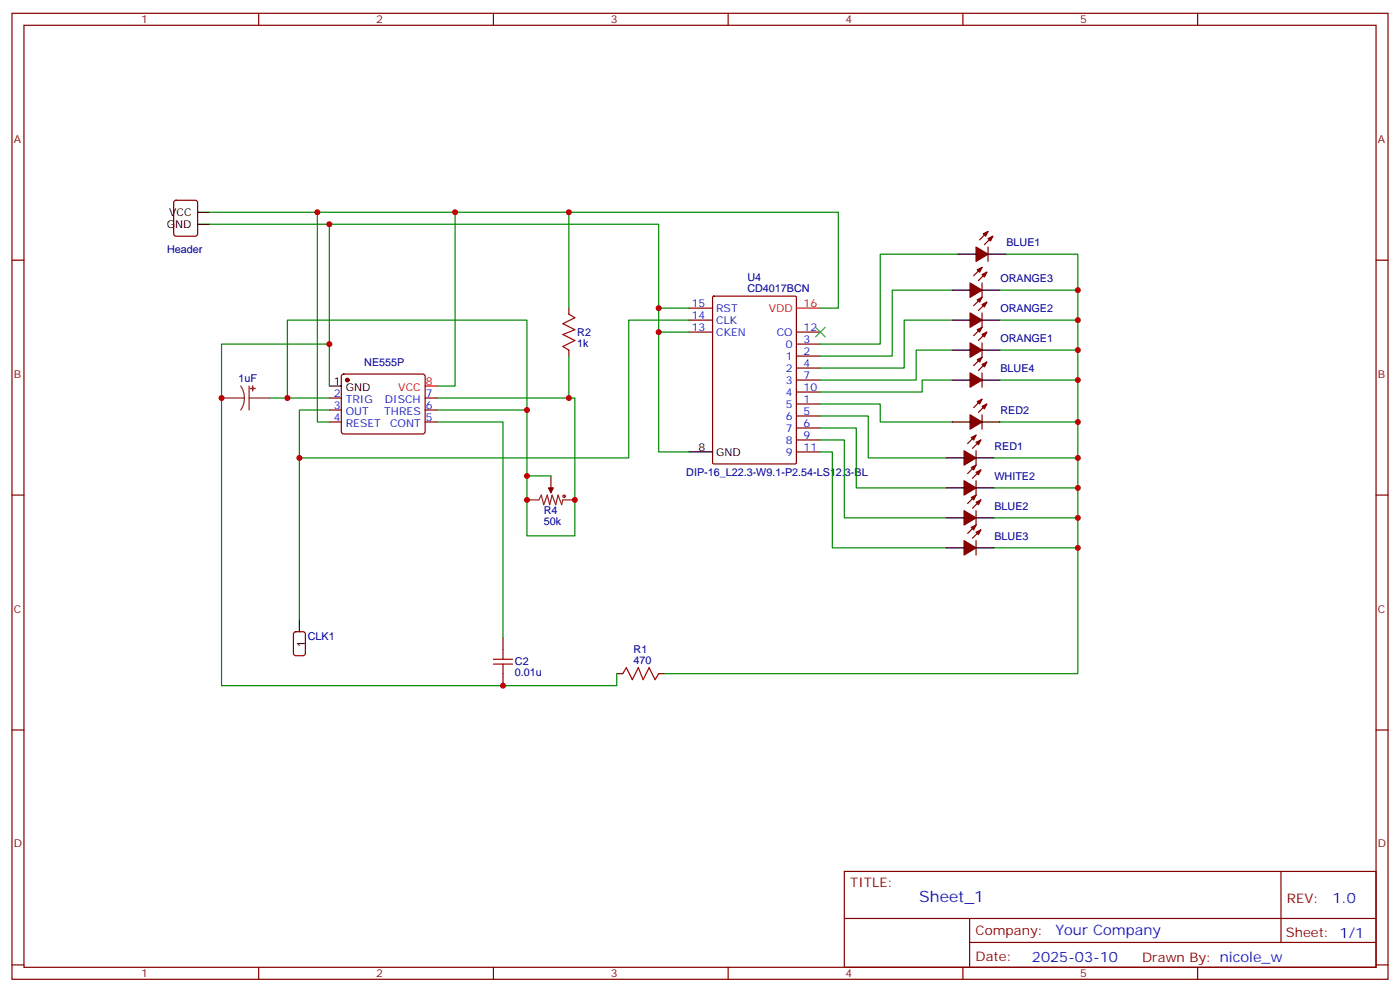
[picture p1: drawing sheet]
<svg xmlns="http://www.w3.org/2000/svg" width="412mm" height="292mm" viewBox="0 0 412 292" stroke-linecap="round" stroke-linejoin="round" font-family="sans-serif">
<g fill="none" stroke="#870000" stroke-width=".35">
<path d="M3.5 3.9h405.4v284.4h-405.4zM7.1 7.4h398.2v277.3h-398.2zM76.2 3.9v3.5M145.3 3.9v3.5M214.5 3.9v3.5M283.6 3.9v3.5M352.8 3.9v3.5M51.4 59.2l.5-.3h5.6l.7 .5v9.4l-.5 .7h-5.8l-.7-.4v-9.4zM3.5 76.6h3.6M289.3 78.7l-2.5 2.5M291 72.7v4.2M291 68.1l-2.4 2.5"/>
<path d="M292.5 69.5l-2.5 2.5M405.3 76.6h3.6M167.6 90.7v1.8M202.8 97.8h7.1M202.8 90.7h7.1M202.8 94.2h7.1M210 87.3l.3-.1h23.9l.3 .1 .1 48.9-.2 .3-24.1 .1-.3-.2zM234.6 97.8h7.1M289.3 83.3v4.2l-2.5 2.5M289.3 92.1v4.2l-2.5 2.5M290.7 97.8l-2.5 2.4M290.7 88.9l-2.5 2.5"/>
<path d="M290.7 80.1l-2.5 2.5M97 117.2h3.5M100.8 110.3l.4-.2h23.3l.5 .2 .2 .5v16.5l-.7 .4h-23.5l-.5-.7v-16.2zM125.2 117.2h3.6M167.6 103v1.8M234.6 118.9h7.1M234.6 104.8h7.1M234.6 101.3h7.1M234.6 108.3h7.1M234.6 111.9h7.1M234.6 115.4h7.1M289.3 100.9v4.3l-2.5 2.4"/>
<path d="M289.3 109.7v4.3M289.3 117.5l-2.5 2.5M290.7 106.6l-2.5 2.4M290.7 118.9l-2.5 2.5M97 120.7h3.5M97 124.2h3.5M125.2 120.7h3.6M125.2 124.2h3.6M234.6 122.4h7.1M234.6 126h7.1M234.6 129.5h7.1M234.6 133h7.1"/>
<path d="M287.5 132.7v4.2l-2.5 2.5M287.5 128.1l-2.5 2.5M288.9 138.3l-2.4 2.5M288.9 129.5l-2.4 2.5M289.3 122.1v4.2M3.5 145.7h3.6M162.3 140.1v3.5M287.5 141.5v4.2l-2.5 2.5M287.5 150.3v4.3l-2.5 2.4M287.5 159.1v4.3M288.9 147.1l-2.4 2.5M288.9 156l-2.4 2.4"/>
<path d="M405.3 145.7h3.6M148.2 187.7v3.5M148.2 198.3v3.5M181.7 198.3h1.7M194 198.3h1.8M3.5 214.9h3.6M405.3 214.9h3.6M248.7 256.5h156.6v28.2h-156.6zM377.3 256.5v20.9M248.7 270.4h156.5M285.6 277.4h119.6M285.6 270.4v14.1"/>
<path d="M3.5 284h3.6M76.2 284.7v3.6M145.3 284.7v3.6M214.5 284.7v3.6M283.6 284.7v3.6M352.8 284.7v3.6M405.3 284h3.6"/>
</g>
<g fill="#870000" stroke="#870000" stroke-width=".35">
<path d="M161.6 143.6h1.4l-.7 1.4z"/>
<path d="M289.6 68.8l1.4-.7-.7 1.4z"/>
<path d="M291 70.2l1.5-.7-.8 1.4z"/>
<path d="M287.5 72.7l3.5 2.1-3.5 2.1z"/>
<path d="M287.9 97l1.4-.7-.7 1.5z"/>
<path d="M289.3 98.5l1.4-.7-.7 1.4z"/>
<path d="M285.8 100.9l3.5 2.1-3.5 2.2z"/>
<path d="M286.1 146.4l1.4-.7-.7 1.4z"/>
<path d="M287.5 147.8l1.4-.7-.7 1.5z"/>
<path d="M284 150.3l3.5 2.1-3.5 2.2z"/>
<path d="M286.1 137.6l1.4-.7-.7 1.4z"/>
<path d="M287.5 139l1.4-.7-.7 1.4z"/>
<path d="M284 141.5l3.5 2.1-3.5 2.1z"/>
<path d="M286.1 155.3l1.4-.7-.7 1.4z"/>
<path d="M287.5 156.7l1.4-.7-.7 1.4z"/>
<path d="M284 159.1l3.5 2.2-3.5 2.1z"/>
<path d="M287.9 105.9l1.4-.7-.7 1.4z"/>
<path d="M289.3 107.3l1.4-.7-.7 1.4z"/>
<path d="M285.8 109.7l3.5 2.2-3.5 2.1z"/>
<path d="M287.9 88.2l1.4-.7-.7 1.4z"/>
<path d="M289.3 89.6l1.4-.7-.7 1.4z"/>
<path d="M285.8 92.1l3.5 2.1-3.5 2.1z"/>
<path d="M287.9 79.4l1.4-.7-.7 1.4z"/>
<path d="M289.3 80.8l1.4-.7-.7 1.4z"/>
<path d="M285.8 83.3l3.5 2.1-3.5 2.1z"/>
<path d="M286.1 128.8l1.4-.7-.7 1.4z"/>
<path d="M287.5 130.2l1.4-.7-.7 1.4z"/>
<path d="M284 132.7l3.5 2.1-3.5 2.1z"/>
<path d="M287.9 118.2l1.4-.7-.7 1.4z"/>
<path d="M289.3 119.6l1.4-.7-.7 1.4z"/>
<path d="M285.8 122.1l3.5 2.1-3.5 2.1z"/>
<circle cx="102.3" cy="111.9" r=".53"/>
</g>
<g fill="none" stroke="#000" stroke-width=".35">
<path d="M58.2 66h3.5M58.2 62.5h3.5M282.2 74.8h5.3M291 74.8h5.3M280.5 94.2h5.3M280.5 85.4h5.3M289.3 94.2h5.3M289.3 85.4h5.3M97 113.6h3.5M280.5 103h5.3M280.5 111.9h5.3M289.3 103h5.3"/>
<path d="M289.3 111.9h5.3M202.8 133h7.1M278.7 134.8h5.3M280.5 124.2h5.3M287.5 134.8h5.3M289.3 124.2h5.3M278.7 152.4h5.3M278.7 143.6h5.3M287.5 152.4h5.3M287.5 143.6h5.3M278.7 161.3h5.3M287.5 161.3h5.3"/>
<path d="M88.2 182.4v3.5"/>
</g>
<path d="M234.6 90.7h7.1M125.2 113.6h3.6" fill="none" stroke="#f00" stroke-width=".35"/>
<path d="M65.3 117.2h6.7M70.9 113.6l.8 1.7 .3 1.9M72 117.2l-.3 1.8-.8 1.7M73.4 117.2h6M73.4 113.6v7.1M155.2 147.1h3.5l.8-1.4 .7 2.9 1-2.9 .7 2.9 .7-2.9 1.1 2.9 .7-2.9 1.1 2.9 .3-1.5h3.5M162.3 143.6v1.4" fill="none" stroke="#8c2424" stroke-width=".35"/>
<g fill="#8c2424" stroke="#8c2424" stroke-width=".35">
<path d="M74.4 113.6v1.4z"/>
<path d="M73.7 114.3l1.4 .1z"/>
</g>
<g fill="none" stroke="#a10000" stroke-width=".35">
<path d="M167.6 92.5l1.7 1-3.5 1.8 3.5 1.7-3.5 1.5 3.5 1.7-3.5 1.8 1.8 1M145.3 195.5h5.7M145.3 194.1h5.7M148.2 191.2v2.9M148.2 195.5v2.8M183.4 198.3l1.1-1.8 1.8 3.6 1.7-3.6 1.4 3.6 1.8-3.6 1.8 3.6 1-1.8"/>
<circle cx="166.2" cy="146.1" r=".35"/>
</g>
<path d="M86.7 186.2l.4-.3h2.2l.6 .5 .1 5.9-.5 .6-2.4 .1-.6-.5-.1-5.8z" fill="none" stroke="#900" stroke-width=".35"/>
<path d="M240.2 96.3l2.9 2.9M243.1 96.3l-2.9 2.9" fill="none" stroke="#3c3" stroke-width=".35"/>
<g fill="none" stroke="#008700" stroke-width=".35">
<path d="M61.7 62.5h72.4v51.1h-5.3M61.7 66h35.3v47.6M93.5 62.5v61.7h3.5M97 66h97v67h8.8M134.1 62.5h33.5v28.2M167.6 62.5h79.3v28.2h-5.2M282.2 74.8h-22.9v26.5h-17.6M296.3 74.8h21.2v123.5h-121.7M194 90.7h8.8M194 97.8h8.8M202.8 94.2h-17.6v40.6h-97M280.5 94.2h-14.2v14.1h-24.6"/>
<path d="M280.5 85.4h-17.7v19.4h-21.1M294.6 94.2h22.9M294.6 85.4h22.9M79.4 117.2h17.6M84.7 117.2v-23h70.5v45.9h7.1M97 101.3h-31.7v100.5h116.4v-3.5M167.6 104.8v12.4h-38.8M167.6 117.2h1.7v40.5h-14.1v-17.6M241.7 118.9h17.6v5.3h21.2M280.5 111.9h-8.9v3.5h-29.9M280.5 103h-10.6v8.9h-28.2M294.6 111.9h22.9"/>
<path d="M294.6 103h22.9M97 120.7h-8.8v61.7M128.8 124.2h19.4v63.5M128.8 120.7h26.4M241.7 133h3.5v28.3h33.5M241.7 129.5h7v22.9h30M241.7 126h10.5v17.6h26.5M241.7 122.4h14.1v12.4h22.9M292.8 134.8h24.7M294.6 124.2h22.9M292.8 152.4h24.7M292.8 143.6h24.7"/>
<path d="M292.8 161.3h24.7"/>
</g>
<g fill="#c00">
<circle cx="97" cy="66" r=".88"/>
<circle cx="97" cy="101.3" r=".88"/>
<circle cx="134.1" cy="62.5" r=".88"/>
<circle cx="84.7" cy="117.2" r=".88"/>
<circle cx="155.2" cy="120.7" r=".88"/>
<circle cx="155.2" cy="140.1" r=".88"/>
<circle cx="155.2" cy="147.1" r=".88"/>
<circle cx="167.6" cy="117.2" r=".88"/>
<circle cx="169.3" cy="147.1" r=".88"/>
<circle cx="93.5" cy="62.5" r=".88"/>
<circle cx="167.6" cy="62.5" r=".88"/>
<circle cx="194" cy="90.7" r=".88"/>
<circle cx="194" cy="97.8" r=".88"/>
<circle cx="88.2" cy="134.8" r=".88"/>
<circle cx="65.3" cy="117.2" r=".88"/>
<circle cx="148.2" cy="201.8" r=".88"/>
<circle cx="317.5" cy="161.3" r=".88"/>
<circle cx="317.5" cy="152.4" r=".88"/>
<circle cx="317.5" cy="143.6" r=".88"/>
<circle cx="317.5" cy="134.8" r=".88"/>
<circle cx="317.5" cy="124.2" r=".88"/>
<circle cx="317.5" cy="111.9" r=".88"/>
<circle cx="317.5" cy="103" r=".88"/>
<circle cx="317.5" cy="94.2" r=".88"/>
<circle cx="317.5" cy="85.4" r=".88"/>
</g>
<text font-size="4.6" fill="#00f" x="270.8" y="265.5">Sheet_1</text>
<g font-size="4.2" fill="#00f">
<text x="392.5" y="265.8">1.0</text>
<text x="310.9" y="275.3">Your Company</text>
<text x="304" y="283.1">2025-03-10</text>
</g>
<g font-size="3.9" fill="#800">
<text x="250.5" y="261.1">TITLE:</text>
<text x="379.1" y="265.8">REV:</text>
<text x="287.4" y="275.3">Company:</text>
<text x="378.7" y="275.9">Sheet: 1/1</text>
<text x="287.4" y="283">Date:</text>
<text x="336.4" y="283.1">Drawn By: nicole_w</text>
</g>
<g font-size="3.2" fill="#800">
<text x="41.6" y="6.9">1</text>
<text x="110.8" y="6.9">2</text>
<text x="179.9" y="6.9">3</text>
<text x="249.1" y="6.9">4</text>
<text x="318.2" y="6.9">5</text>
<text x="4.1" y="42">A</text>
<text x="405.9" y="42">A</text>
<text x="4.1" y="111.2">B</text>
<text x="405.9" y="111.2">B</text>
<text x="4.1" y="180.3">C</text>
<text x="405.9" y="180.3">C</text>
<text x="4.1" y="249.4">D</text>
<text x="405.9" y="249.4">D</text>
<text x="41.6" y="287.7">1</text>
<text x="110.8" y="287.7">2</text>
<text x="179.9" y="287.7">3</text>
<text x="249.1" y="287.7">4</text>
<text x="318.2" y="287.7">5</text>
</g>
<g font-size="3.2">
<text x="49.8" y="63.5">VCC</text>
<text x="49.2" y="67.1">GND</text>
<text x="98.4" y="113.3">1</text>
<text x="101.8" y="115">GND</text>
<text x="205.8" y="132.7">8</text>
<text x="211" y="134.1">GND</text>
<text x="89.8" y="190.5" transform="rotate(-90 89.8 190.5)">1</text>
</g>
<g font-size="3.2" fill="#000080">
<text x="49.2" y="74.4">Header</text>
<text x="296.5" y="72.4">BLUE1</text>
<text x="220.1" y="82.8">U4</text>
<text x="294.7" y="83">ORANGE3</text>
<text x="220.1" y="86">CD4017BCN</text>
<text x="294.7" y="91.8">ORANGE2</text>
<text x="170" y="98.9">R2</text>
<text x="294.7" y="100.7">ORANGE1</text>
<text x="107.3" y="107.7">NE555P</text>
<text x="170" y="102.1">1k</text>
<text x="70.2" y="112.6">1uF</text>
<text x="294.7" y="109.5">BLUE4</text>
<text x="294.7" y="121.8">RED2</text>
<text x="292.9" y="132.4">RED1</text>
<text x="202.1" y="140.1">DIP-16_L22.3-W9.1-P2.54-LS12.3-BL</text>
<text x="292.9" y="141.2">WHITE2</text>
<text x="160.2" y="154.6">50k</text>
<text x="160.2" y="151.4">R4</text>
<text x="292.9" y="150.1">BLUE2</text>
<text x="292.9" y="158.9">BLUE3</text>
<text x="90.7" y="188.5">CLK1</text>
<text x="151.7" y="195.9">C2</text>
<text x="186.6" y="195.5">470</text>
<text x="186.6" y="192.3">R1</text>
<text x="151.7" y="199.1">0.01u</text>
</g>
<g font-size="3.2" fill="#00f">
<text x="203.8" y="90.3">15</text>
<text x="203.8" y="93.9">14</text>
<text x="211" y="91.8">RST</text>
<text x="211" y="95.3">CLK</text>
<text x="203.8" y="97.4">13</text>
<text x="211" y="98.8">CKEN</text>
<text x="228.8" y="98.8">CO</text>
<text x="236.7" y="100.9">3</text>
<text x="236.7" y="97.4">12</text>
<text x="231.5" y="105.9">1</text>
<text x="231.5" y="102.3">0</text>
<text x="236.7" y="104.5">2</text>
<text x="236.7" y="108">4</text>
<text x="231.5" y="109.4">2</text>
<text x="231.5" y="112.9">3</text>
<text x="236.7" y="111.5">7</text>
<text x="98.4" y="116.8">2</text>
<text x="101.8" y="118.6">TRIG</text>
<text x="113.4" y="118.6">DISCH</text>
<text x="125.4" y="116.8">7</text>
<text x="231.5" y="120">5</text>
<text x="231.5" y="116.5">4</text>
<text x="236.7" y="118.6">1</text>
<text x="236.7" y="115">10</text>
<text x="98.4" y="120.3">3</text>
<text x="98.4" y="123.9">4</text>
<text x="101.8" y="122.1">OUT</text>
<text x="101.8" y="125.6">RESET</text>
<text x="113.2" y="122.1">THRES</text>
<text x="114.9" y="125.6">CONT</text>
<text x="125.4" y="123.9">5</text>
<text x="125.4" y="120.3">6</text>
<text x="231.5" y="123.5">6</text>
<text x="236.7" y="122.1">5</text>
<text x="236.7" y="125.6">6</text>
<text x="231.5" y="127">7</text>
<text x="231.5" y="130.6">8</text>
<text x="236.7" y="129.2">9</text>
<text x="231.5" y="134.1">9</text>
<text x="236.7" y="132.7">11</text>
</g>
<g font-size="3.2" fill="#f00">
<text x="226.5" y="91.8">VDD</text>
<text x="236.7" y="90.3">16</text>
<text x="125.4" y="113.3">8</text>
<text x="117.3" y="115">VCC</text>
</g>
</svg>
